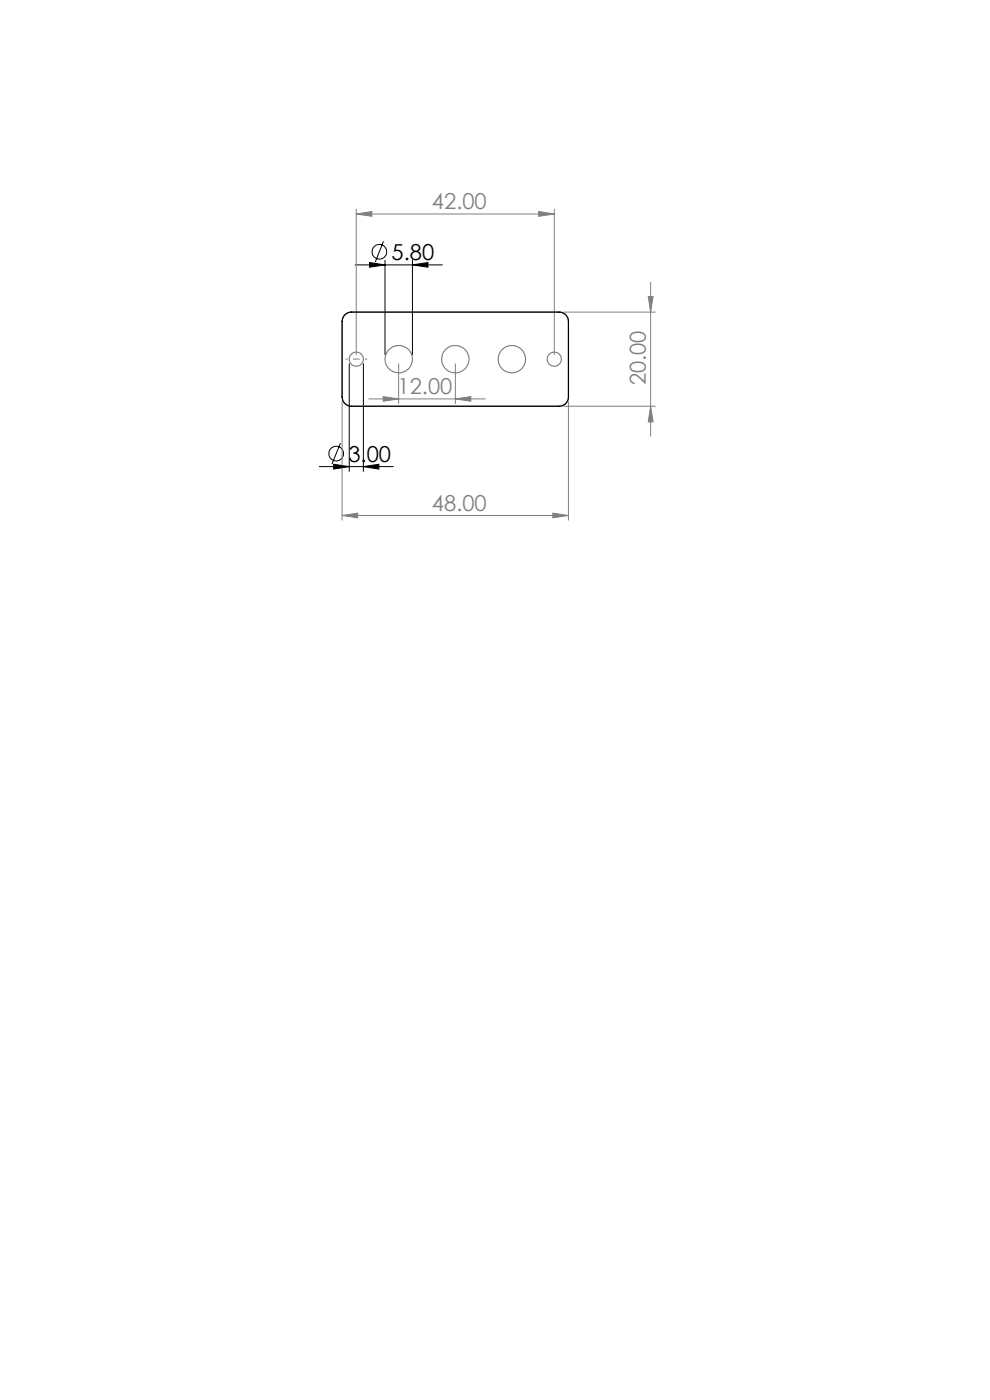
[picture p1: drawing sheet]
<svg xmlns="http://www.w3.org/2000/svg" width="210mm" height="297mm" viewBox="0 0 210 297" stroke-linecap="round" stroke-linejoin="round" font-family="sans-serif">
<g fill="none" stroke="#000" stroke-width=".21">
<path d="M75.3 56.2h18.5M78.4 55.7l3.3 .5-3.3 .5zM81.4 51.2l-1.8 4.4M81.7 55.2v20M87.5 56.2l3.3-.5v1zM87.5 55.2v20M74.1 77.2v22.8M77.1 77.2v22.8M67.7 99h15.7M70.8 98.5l3.3 .5-3.3 .5zM72.2 94l-1.8 4.5M77.1 99l3.3-.5v1z"/>
<circle cx="80.5" cy="53.4" r="1.56"/>
<circle cx="71.3" cy="96.2" r="1.55"/>
</g>
<g fill="none" stroke="#808080" stroke-width=".21">
<path d="M75.6 45.4l3.3-.5v1zM75.6 44.4v30.8M75.6 45.4h42M114.3 44.9l3.3 .5-3.3 .5zM117.6 44.4v30.8M138 59.9v32.6M84.6 77.2v8.4M96.6 77.2v8.4M119.6 66.2h19.4M137.5 62.9h1l-.5 3.3zM72.6 85.2v25.1M78.2 84.6h24.7"/>
<path d="M81.3 84.1l3.3 .5-3.3 .5zM96.6 84.6l3.3-.5v1zM119.6 86.2h19.4M120.6 85.2v25.1M138 86.2l.5 3.3h-1zM72.6 109.4l3.3-.5v1zM72.6 109.4h48M117.3 108.9l3.3 .5-3.3 .5z"/>
</g>
<g fill="none" stroke="#808080" stroke-width=".25">
<path d="M73.1 66.8a1.81 1.81 0 0 1 1.5-.6h44a1.98 1.98 0 0 1 2 2v16a1.98 1.98 0 0 1-2 2h-44a1.98 1.98 0 0 1-2-2v-16l.1-.8z"/>
<circle cx="75.6" cy="76.2" r="1.5"/>
<circle cx="84.6" cy="76.2" r="2.9"/>
<circle cx="96.6" cy="76.2" r="2.9"/>
<circle cx="108.6" cy="76.2" r="2.89"/>
<circle cx="117.6" cy="76.2" r="1.5"/>
</g>
<path d="M73.3 76.2h4.5" fill="none" stroke="#808080" stroke-width=".21" stroke-dasharray="15.2 1.3 1.3 1.3" stroke-dashoffset="14.9"/>
<path d="M70.8 98.5l3.3 .5-3.3 .5zM77.1 99l3.3-.5v1zM78.4 55.7l3.3 .5-3.3 .5zM87.5 56.2l3.3-.5v1z" fill="#000"/>
<g fill="#808080">
<path d="M72.6 109.4l3.3-.5v1zM117.3 108.9l3.3 .5-3.3 .5zM81.3 84.1l3.3 .5-3.3 .5zM96.6 84.6l3.3-.5v1z"/>
<path d="M137.5 62.9h1l-.5 3.3zM138 86.2l.5 3.3h-1z"/>
<path d="M75.6 45.4l3.3-.5v1zM114.3 44.9l3.3 .5-3.3 .5z"/>
</g>
<path d="M73.1 66.9l.6-.5 .6-.2h44.3a1.97 1.97 0 0 1 2 2v16a1.98 1.98 0 0 1-2 2h-44a1.97 1.97 0 0 1-2-2v-16l.1-.8z" fill="none" stroke="#000" stroke-width=".25"/>
<g font-size="4.7" fill="#808080">
<text x="91.6" y="44.4">42.00</text>
<text x="84.3" y="83.6">12.00</text>
<text x="137" y="81.8" transform="rotate(-90 137 81.8)">20.00</text>
<text x="91.6" y="108.3">48.00</text>
</g>
<g font-size="4.7">
<text x="83.1" y="55.1">5.80</text>
<text x="73.9" y="97.9">3.00</text>
</g>
</svg>
